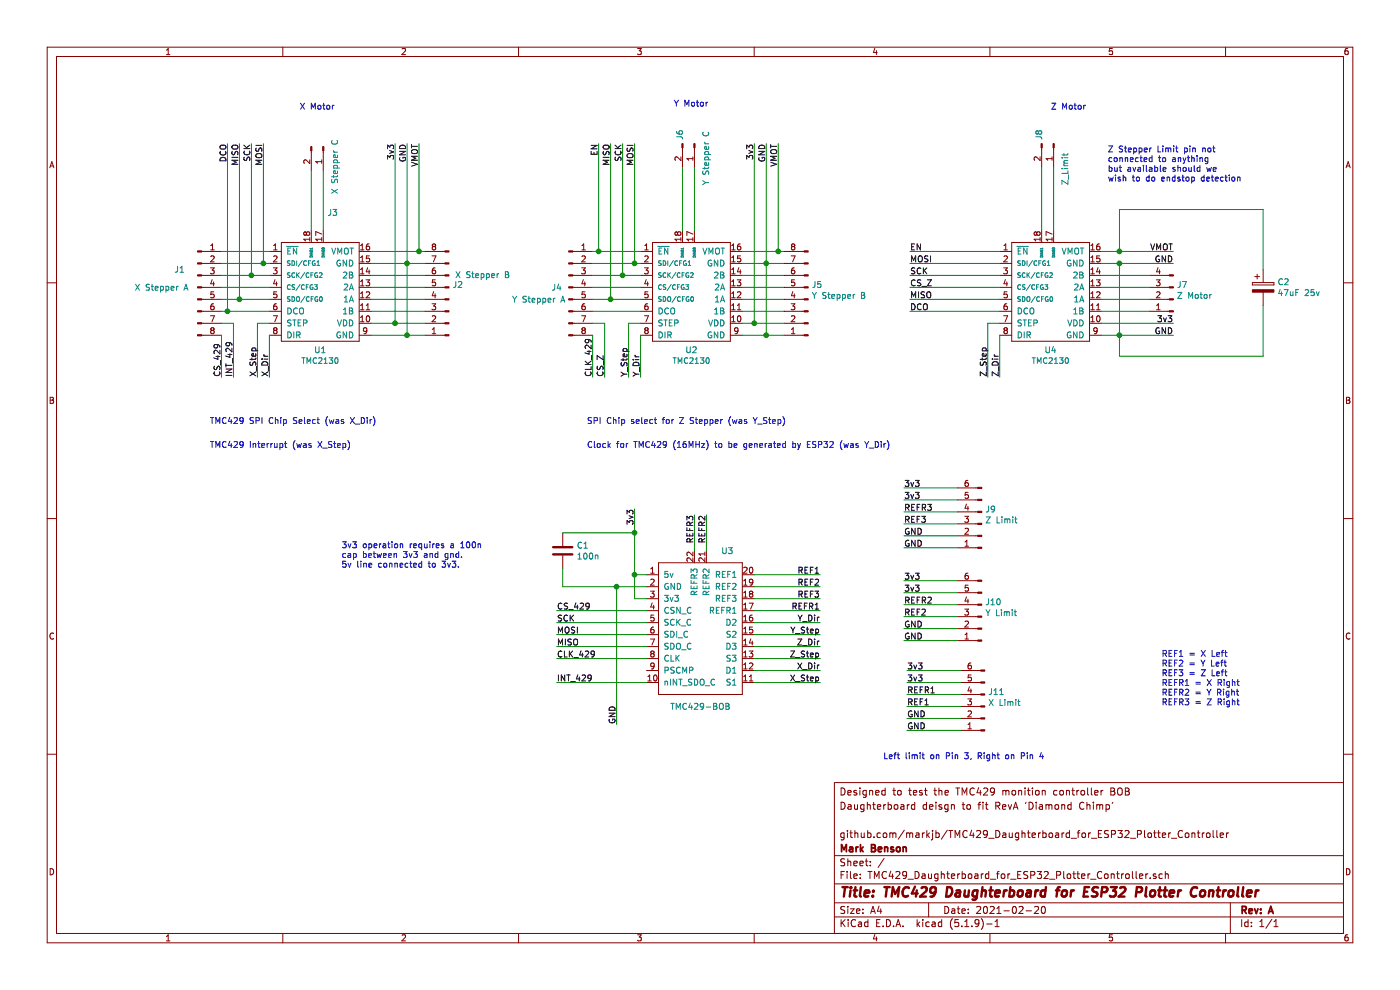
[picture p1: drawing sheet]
EESchema Schematic File Version 4
EELAYER 30 0
EELAYER END
$Descr A4 11693 8268
encoding utf-8
Sheet 1 1
Title "TMC429 Daughterboard for ESP32 Plotter Controller"
Date "2021-02-20"
Rev "A"
Comp "Mark Benson"
Comment1 "github.com/markjb/TMC429_Daughterboard_for_ESP32_Plotter_Controller"
Comment2 ""
Comment3 "Daughterboard deisgn to fit RevA 'Diamond Chimp'"
Comment4 "Designed to test the TMC429 monition controller BOB"
$EndDescr
$Comp
L custom:TMC2130 U1
U 1 1
P 2250 2100
F 0 "U1" H 2675 1278 50  0000 C CNN
F 1 "TMC2130" H 2675 1189 47  0000 C CNN
F 2 "custom:StepstickTMCv2" H 2350 2100 50  0001 C CNN
F 3 "" H 2350 2100 50  0001 C CNN
	1    2250 2100
	1    0    0    -1  
$EndComp
$Comp
L custom:TMC2130 U2
U 1 1
P 5350 2100
F 0 "U2" H 5775 1278 50  0000 C CNN
F 1 "TMC2130" H 5775 1189 47  0000 C CNN
F 2 "custom:StepstickTMCv2" H 5450 2100 50  0001 C CNN
F 3 "" H 5450 2100 50  0001 C CNN
	1    5350 2100
	1    0    0    -1  
$EndComp
$Comp
L Connector:Conn_01x08_Male J1
U 1 1
P 1650 2400
F 0 "J1" H 1500 2550 50  0000 C CNN
F 1 "X Stepper A" H 1350 2400 50  0000 C CNN
F 2 "Connector_PinHeader_2.54mm:PinHeader_1x08_P2.54mm_Vertical" H 1650 2400 50  0001 C CNN
F 3 "~" H 1650 2400 50  0001 C CNN
	1    1650 2400
	1    0    0    -1  
$EndComp
$Comp
L Connector:Conn_01x08_Male J2
U 1 1
P 3750 2500
F 0 "J2" H 3722 2382 50  0000 R CNN
F 1 "X Stepper B" H 3700 2300 50  0000 R CNN
F 2 "Connector_PinHeader_2.54mm:PinHeader_1x08_P2.54mm_Vertical" H 3750 2500 50  0001 C CNN
F 3 "~" H 3750 2500 50  0001 C CNN
	1    3750 2500
	-1   0    0    1   
$EndComp
$Comp
L Connector:Conn_01x08_Male J4
U 1 1
P 4750 2400
F 0 "J4" H 4650 2400 50  0000 C CNN
F 1 "Y Stepper A" H 4500 2300 50  0000 C CNN
F 2 "Connector_PinHeader_2.54mm:PinHeader_1x08_P2.54mm_Vertical" H 4750 2400 50  0001 C CNN
F 3 "~" H 4750 2400 50  0001 C CNN
	1    4750 2400
	1    0    0    -1  
$EndComp
$Comp
L Connector:Conn_01x08_Male J5
U 1 1
P 6750 2500
F 0 "J5" H 6722 2382 50  0000 R CNN
F 1 "Y Stepper B" H 6722 2473 50  0000 R CNN
F 2 "Connector_PinHeader_2.54mm:PinHeader_1x08_P2.54mm_Vertical" H 6750 2500 50  0001 C CNN
F 3 "~" H 6750 2500 50  0001 C CNN
	1    6750 2500
	-1   0    0    1   
$EndComp
$Comp
L custom:TMC429-BOB U3
U 1 1
P 5400 4800
F 0 "U3" H 6075 5000 50  0000 C CNN
F 1 "TMC429-BOB" H 5850 3700 50  0000 C CNN
F 2 "custom:TMC429-BOB" H 5400 4800 50  0001 C CNN
F 3 "" H 5400 4800 50  0001 C CNN
	1    5400 4800
	1    0    0    -1  
$EndComp
Wire Wire Line
	5350 2700 5250 2700
Wire Wire Line
	3100 2100 3500 2100
Wire Wire Line
	3100 2200 3400 2200
Wire Wire Line
	3100 2300 3550 2300
Wire Wire Line
	3100 2400 3550 2400
Wire Wire Line
	3100 2500 3550 2500
Wire Wire Line
	3100 2600 3550 2600
Wire Wire Line
	5150 4900 5400 4900
Wire Wire Line
	2250 2600 1900 2600
Wire Wire Line
	6200 2100 6500 2100
Wire Wire Line
	6200 2200 6400 2200
Wire Wire Line
	6200 2300 6550 2300
Wire Wire Line
	6200 2400 6550 2400
Wire Wire Line
	6200 2500 6550 2500
Wire Wire Line
	6200 2600 6550 2600
Wire Wire Line
	6200 2700 6300 2700
Wire Wire Line
	6200 2800 6400 2800
Wire Wire Line
	5350 2600 4950 2600
Text Notes 2500 925  0    50   ~ 0
X Motor
Text Notes 5625 900  0    50   ~ 0
Y Motor
Text Notes 7375 6350 0    50   ~ 0
Left limit on Pin 3, Right on Pin 4\n
Connection ~ 5150 4900
Text Notes 9700 5900 0    50   ~ 0
REF1 = X Left\nREF2 = Y Left\nREF3 = Z Left\nREFR1 = X Right\nREFR2 = Y Right\nREFR3 = Z Right
Wire Wire Line
	1850 2200 2200 2200
Wire Wire Line
	1850 2300 2100 2300
Wire Wire Line
	2250 2500 2000 2500
Wire Wire Line
	1850 2100 2250 2100
Wire Wire Line
	4950 2100 5000 2100
Wire Wire Line
	4950 2200 5300 2200
Wire Wire Line
	4950 2300 5200 2300
Wire Wire Line
	4950 2500 5100 2500
Wire Wire Line
	2200 2200 2200 1200
Connection ~ 2200 2200
Wire Wire Line
	2200 2200 2250 2200
Wire Wire Line
	2100 2300 2100 1200
Connection ~ 2100 2300
Wire Wire Line
	2100 2300 2250 2300
Wire Wire Line
	2000 2500 2000 1200
Connection ~ 2000 2500
Wire Wire Line
	2000 2500 1850 2500
Wire Wire Line
	5400 5200 4650 5200
Wire Wire Line
	5400 5300 4650 5300
Wire Wire Line
	5400 5400 4650 5400
Text Label 4650 5300 0    50   ~ 0
MOSI
Text Label 4650 5400 0    50   ~ 0
MISO
Text Label 4650 5200 0    50   ~ 0
SCK
Text Label 2100 1200 3    50   ~ 0
SCK
Text Label 2200 1200 3    50   ~ 0
MOSI
Text Label 2000 1200 3    50   ~ 0
MISO
Wire Wire Line
	1850 2400 2250 2400
Text Notes 1750 3550 0    50   ~ 0
TMC429 SPI Chip Select (was X_Dir)
Text Notes 1750 3750 0    50   ~ 0
TMC429 Interrupt (was X_Step)
$Comp
L Device:C C1
U 1 1
P 4700 4600
F 0 "C1" H 4815 4646 50  0000 L CNN
F 1 "100n" H 4815 4555 50  0000 L CNN
F 2 "Capacitor_SMD:C_0805_2012Metric" H 4738 4450 50  0001 C CNN
F 3 "~" H 4700 4600 50  0001 C CNN
	1    4700 4600
	1    0    0    -1  
$EndComp
Wire Wire Line
	4700 4750 4700 4900
Wire Wire Line
	4700 4900 5150 4900
Wire Wire Line
	5400 4800 5300 4800
Wire Wire Line
	5300 4800 5300 4450
Text Notes 2850 4750 0    50   ~ 0
3v3 operation requires a 100n\ncap between 3v3 and gnd.\n5v line connected to 3v3.
Wire Wire Line
	5350 3150 5350 2800
Wire Wire Line
	5250 3150 5250 2700
Wire Wire Line
	4950 2800 4950 3150
Wire Wire Line
	4950 2700 5050 2700
Wire Wire Line
	5050 2700 5050 3150
Wire Wire Line
	3100 2800 3400 2800
Wire Wire Line
	1850 2800 1850 3150
Wire Wire Line
	1950 2700 1950 3150
Wire Wire Line
	1850 2700 1950 2700
Wire Wire Line
	2250 2800 2250 3150
Wire Wire Line
	2250 2700 2150 2700
Wire Wire Line
	2150 2700 2150 3150
Text Label 2150 3150 1    50   ~ 0
X_Step
Text Label 2250 3150 1    50   ~ 0
X_Dir
$Comp
L custom:TMC2130 U4
U 1 1
P 8350 2100
F 0 "U4" H 8775 1278 50  0000 C CNN
F 1 "TMC2130" H 8775 1189 47  0000 C CNN
F 2 "custom:StepstickTMCv2" H 8450 2100 50  0001 C CNN
F 3 "" H 8450 2100 50  0001 C CNN
	1    8350 2100
	1    0    0    -1  
$EndComp
Wire Wire Line
	8350 2700 8250 2700
Text Notes 8775 925  0    50   ~ 0
Z Motor
Wire Wire Line
	8350 3150 8350 2800
Wire Wire Line
	8250 3150 8250 2700
Wire Wire Line
	3400 2800 3400 2200
Connection ~ 3400 2800
Wire Wire Line
	3400 2800 3550 2800
Connection ~ 3400 2200
Wire Wire Line
	3400 2200 3550 2200
Wire Wire Line
	4650 5100 5400 5100
Wire Wire Line
	5400 5500 4650 5500
Wire Wire Line
	4650 5700 5400 5700
Text Label 4650 5500 0    50   ~ 0
CLK_429
Text Label 4650 5700 0    50   ~ 0
INT_429
Text Label 4650 5100 0    50   ~ 0
CS_429
Text Label 1950 3150 1    50   ~ 0
INT_429
Text Label 1850 3150 1    50   ~ 0
CS_429
Text Label 4950 3150 1    50   ~ 0
CLK_429
Wire Wire Line
	6300 5700 6850 5700
Wire Wire Line
	6300 5600 6850 5600
Wire Wire Line
	6300 5500 6850 5500
Wire Wire Line
	6300 5400 6850 5400
Wire Wire Line
	6300 5300 6850 5300
Wire Wire Line
	6300 5200 6850 5200
Wire Wire Line
	5300 2200 5300 1200
Connection ~ 5300 2200
Wire Wire Line
	5300 2200 5350 2200
Wire Wire Line
	5200 2300 5200 1200
Connection ~ 5200 2300
Wire Wire Line
	5200 2300 5350 2300
Text Label 5100 1200 3    50   ~ 0
MISO
Text Label 5200 1200 3    50   ~ 0
SCK
Text Label 5300 1200 3    50   ~ 0
MOSI
Text Label 5250 3150 1    50   ~ 0
Y_Step
Text Label 5350 3150 1    50   ~ 0
Y_Dir
Text Label 8250 3150 1    50   ~ 0
Z_Step
Text Label 8350 3150 1    50   ~ 0
Z_Dir
Wire Wire Line
	5000 2100 5000 1200
Connection ~ 5000 2100
Wire Wire Line
	5000 2100 5350 2100
Wire Wire Line
	8350 2100 7600 2100
Wire Wire Line
	8350 2200 7600 2200
Wire Wire Line
	8350 2300 7600 2300
Wire Wire Line
	8350 2400 7600 2400
Wire Wire Line
	8350 2500 7600 2500
Wire Wire Line
	1900 2600 1900 1200
Connection ~ 1900 2600
Wire Wire Line
	1900 2600 1850 2600
Wire Wire Line
	8350 2600 7600 2600
Wire Wire Line
	9200 2800 9350 2800
Wire Wire Line
	9200 2700 9800 2700
Wire Wire Line
	9200 2200 9350 2200
Wire Wire Line
	9200 2100 9350 2100
Wire Wire Line
	6500 2100 6500 1200
Connection ~ 6500 2100
Wire Wire Line
	6500 2100 6550 2100
Wire Wire Line
	6400 2200 6400 1200
Connection ~ 6400 2200
Wire Wire Line
	6400 2200 6550 2200
Wire Wire Line
	6400 2200 6400 2800
Connection ~ 6400 2800
Wire Wire Line
	6400 2800 6550 2800
Wire Wire Line
	9350 2200 9350 2800
Connection ~ 9350 2200
Wire Wire Line
	9350 2200 9800 2200
Connection ~ 9350 2800
Wire Wire Line
	9350 2800 9800 2800
$Comp
L Connector:Conn_01x04_Male J7
U 1 1
P 9800 2500
F 0 "J7" H 9772 2382 50  0000 R CNN
F 1 "Z Motor" H 9772 2473 50  0000 R CNN
F 2 "Connector_PinHeader_2.54mm:PinHeader_1x04_P2.54mm_Horizontal" H 9800 2500 50  0001 C CNN
F 3 "~" H 9800 2500 50  0001 C CNN
	1    9800 2500
	-1   0    0    1   
$EndComp
Wire Wire Line
	9200 2300 9600 2300
Wire Wire Line
	9200 2400 9600 2400
Wire Wire Line
	9200 2500 9600 2500
Wire Wire Line
	9200 2600 9600 2600
Text Label 6400 1200 3    50   ~ 0
GND
Text Label 6500 1200 3    50   ~ 0
VMOT
Text Label 9800 2100 2    50   ~ 0
VMOT
Text Label 9800 2200 2    50   ~ 0
GND
Text Label 7600 2200 0    50   ~ 0
MOSI
Text Label 7600 2300 0    50   ~ 0
SCK
Text Label 7600 2500 0    50   ~ 0
MISO
Text Label 7600 2400 0    50   ~ 0
CS_Z
Text Label 5050 3150 1    50   ~ 0
CS_Z
Text Label 7600 2600 0    50   ~ 0
DCO
Text Label 1900 1200 3    50   ~ 0
DCO
Text Label 3400 1200 3    50   ~ 0
GND
Wire Wire Line
	3500 2100 3500 1200
Connection ~ 3500 2100
Wire Wire Line
	3500 2100 3550 2100
Wire Wire Line
	3100 2700 3300 2700
Wire Wire Line
	6300 2700 6300 1200
Connection ~ 6300 2700
Wire Wire Line
	6300 2700 6550 2700
Wire Wire Line
	3400 2200 3400 1200
Wire Wire Line
	3300 2700 3300 1200
Connection ~ 3300 2700
Wire Wire Line
	3300 2700 3550 2700
Text Label 3500 1200 3    50   ~ 0
VMOT
Text Label 3300 1200 3    50   ~ 0
3v3
Text Label 6300 1200 3    50   ~ 0
3v3
Text Label 9800 2700 2    50   ~ 0
3v3
Text Label 9800 2800 2    50   ~ 0
GND
Text Label 5000 1200 3    50   ~ 0
EN
Text Label 7600 2100 0    50   ~ 0
EN
Text Label 6850 5700 2    50   ~ 0
X_Step
Text Label 6850 5600 2    50   ~ 0
X_Dir
Text Label 6850 5300 2    50   ~ 0
Y_Step
Text Label 6850 5200 2    50   ~ 0
Y_Dir
Text Label 6850 5500 2    50   ~ 0
Z_Step
Text Label 6850 5400 2    50   ~ 0
Z_Dir
Wire Wire Line
	4700 4450 5300 4450
Wire Wire Line
	5400 5000 5300 5000
Wire Wire Line
	5300 5000 5300 4800
Connection ~ 5300 4800
Wire Wire Line
	8025 6100 7575 6100
Wire Wire Line
	8025 6000 7575 6000
Wire Wire Line
	7575 5900 8025 5900
Text Label 7575 6100 0    50   ~ 0
GND
Text Label 7575 5700 0    50   ~ 0
3v3
Wire Wire Line
	6300 4800 6850 4800
Wire Wire Line
	6300 4900 6850 4900
Wire Wire Line
	6300 5000 6850 5000
Wire Wire Line
	8000 5150 7550 5150
Wire Wire Line
	8000 5250 7550 5250
Wire Wire Line
	8000 5350 7550 5350
Text Label 7575 5900 0    50   ~ 0
REF1
Text Label 6850 4800 2    50   ~ 0
REF1
Text Label 6850 4900 2    50   ~ 0
REF2
Text Label 6850 5000 2    50   ~ 0
REF3
Text Label 7550 5150 0    50   ~ 0
REF2
Wire Wire Line
	5150 4900 5150 6050
Text Label 5150 6050 1    50   ~ 0
GND
Wire Wire Line
	5300 4450 5300 4250
Connection ~ 5300 4450
Text Label 5300 4250 3    50   ~ 0
3v3
Text Notes 4900 3750 0    50   ~ 0
Clock for TMC429 (16MHz) to be generated by ESP32 (was Y_Dir)
Text Notes 4900 3550 0    50   ~ 0
SPI Chip select for Z Stepper (was Y_Step)
$Comp
L Connector:Conn_01x02_Male J3
U 1 1
P 2700 1225
F 0 "J3" V 3250 1350 50  0000 R CNN
F 1 "X Stepper C" H 3100 1325 50  0000 R CNN
F 2 "Connector_PinHeader_2.54mm:PinHeader_1x02_P2.54mm_Vertical" H 2700 1225 50  0001 C CNN
F 3 "~" H 2700 1225 50  0001 C CNN
	1    2700 1225
	0    1    1    0   
$EndComp
$Comp
L Connector:Conn_01x02_Male J6
U 1 1
P 5800 1200
F 0 "J6" H 5772 1082 50  0000 R CNN
F 1 "Y Stepper C" H 6150 1300 50  0000 R CNN
F 2 "Connector_PinHeader_2.54mm:PinHeader_1x02_P2.54mm_Vertical" H 5800 1200 50  0001 C CNN
F 3 "~" H 5800 1200 50  0001 C CNN
	1    5800 1200
	0    1    1    0   
$EndComp
$Comp
L Connector:Conn_01x02_Male J8
U 1 1
P 8800 1200
F 0 "J8" H 8772 1082 50  0000 R CNN
F 1 "Z_Limit" H 9150 1300 50  0000 R CNN
F 2 "Connector_PinHeader_2.54mm:PinHeader_1x02_P2.54mm_Horizontal" H 8800 1200 50  0001 C CNN
F 3 "~" H 8800 1200 50  0001 C CNN
	1    8800 1200
	0    1    1    0   
$EndComp
Wire Wire Line
	2600 1425 2600 1925
Wire Wire Line
	2700 1425 2700 1925
Wire Wire Line
	5800 1400 5800 1925
Wire Wire Line
	5700 1400 5700 1925
Wire Wire Line
	8700 1400 8700 1925
Wire Wire Line
	8800 1400 8800 1925
Text Notes 9250 1525 0    50   ~ 0
Z Stepper Limit pin not \nconnected to anything\nbut available should we \nwish to do endstop detection
Text Label 7550 5350 0    50   ~ 0
GND
Text Label 7550 4950 0    50   ~ 0
3v3
Wire Wire Line
	5900 4600 5900 4300
Text Label 5900 4300 3    50   ~ 0
REFR2
Text Label 5800 4300 3    50   ~ 0
REFR3
Wire Wire Line
	5800 4300 5800 4600
Text Label 6850 5100 2    50   ~ 0
REFR1
$Comp
L Connector:Conn_01x06_Male J9
U 1 1
P 8200 4375
F 0 "J9" H 8172 4257 50  0000 R CNN
F 1 "Z Limit" H 8172 4348 50  0000 R CNN
F 2 "Connector_PinHeader_2.54mm:PinHeader_2x03_P2.54mm_Horizontal" H 8200 4375 50  0001 C CNN
F 3 "~" H 8200 4375 50  0001 C CNN
	1    8200 4375
	-1   0    0    1   
$EndComp
$Comp
L Connector:Conn_01x06_Male J10
U 1 1
P 8200 5150
F 0 "J10" H 8172 5032 50  0000 R CNN
F 1 "Y Limit" H 8172 5123 50  0000 R CNN
F 2 "Connector_PinHeader_2.54mm:PinHeader_2x03_P2.54mm_Horizontal" H 8200 5150 50  0001 C CNN
F 3 "~" H 8200 5150 50  0001 C CNN
	1    8200 5150
	-1   0    0    1   
$EndComp
$Comp
L Connector:Conn_01x06_Male J11
U 1 1
P 8225 5900
F 0 "J11" H 8197 5782 50  0000 R CNN
F 1 "X Limit" H 8197 5873 50  0000 R CNN
F 2 "Connector_PinHeader_2.54mm:PinHeader_2x03_P2.54mm_Horizontal" H 8225 5900 50  0001 C CNN
F 3 "~" H 8225 5900 50  0001 C CNN
	1    8225 5900
	-1   0    0    1   
$EndComp
Text Label 7550 4175 0    50   ~ 0
3v3
Text Label 7550 4575 0    50   ~ 0
GND
Text Label 7550 4375 0    50   ~ 0
REF3
Wire Wire Line
	7550 4575 8000 4575
Wire Wire Line
	8000 4475 7550 4475
Wire Wire Line
	8000 4375 7550 4375
Text Label 7550 4075 0    50   ~ 0
3v3
Text Label 7550 4475 0    50   ~ 0
GND
Text Label 7550 4275 0    50   ~ 0
REFR3
Wire Wire Line
	7550 4275 8000 4275
Wire Wire Line
	8000 4175 7550 4175
Wire Wire Line
	8000 4075 7550 4075
Wire Wire Line
	8000 4850 7550 4850
Wire Wire Line
	8000 4950 7550 4950
Wire Wire Line
	8000 5050 7550 5050
Text Label 7550 5050 0    50   ~ 0
REFR2
Text Label 7550 5250 0    50   ~ 0
GND
Text Label 7550 4850 0    50   ~ 0
3v3
Wire Wire Line
	8025 5800 7575 5800
Wire Wire Line
	8025 5700 7575 5700
Wire Wire Line
	7575 5600 8025 5600
Text Label 7575 6000 0    50   ~ 0
GND
Text Label 7575 5600 0    50   ~ 0
3v3
Text Label 7575 5800 0    50   ~ 0
REFR1
Wire Wire Line
	6300 5100 6850 5100
$Comp
L Device:CP C2
U 1 1
P 10550 2400
F 0 "C2" H 10668 2446 50  0000 L CNN
F 1 "47uF 25v" H 10668 2355 50  0000 L CNN
F 2 "Capacitor_SMD:CP_Elec_6.3x5.4" H 10588 2250 50  0001 C CNN
F 3 "~" H 10550 2400 50  0001 C CNN
	1    10550 2400
	1    0    0    -1  
$EndComp
Wire Wire Line
	9350 2100 9350 1750
Wire Wire Line
	9350 1750 10550 1750
Connection ~ 9350 2100
Wire Wire Line
	9350 2100 9800 2100
Wire Wire Line
	9350 2800 9350 2975
Wire Wire Line
	10550 1750 10550 2250
Wire Wire Line
	10550 2550 10550 2975
Wire Wire Line
	9350 2975 10550 2975
Connection ~ 5100 2500
Wire Wire Line
	5100 2500 5350 2500
Wire Wire Line
	4950 2400 5350 2400
Wire Wire Line
	5100 1200 5100 2500
$EndSCHEMATC
